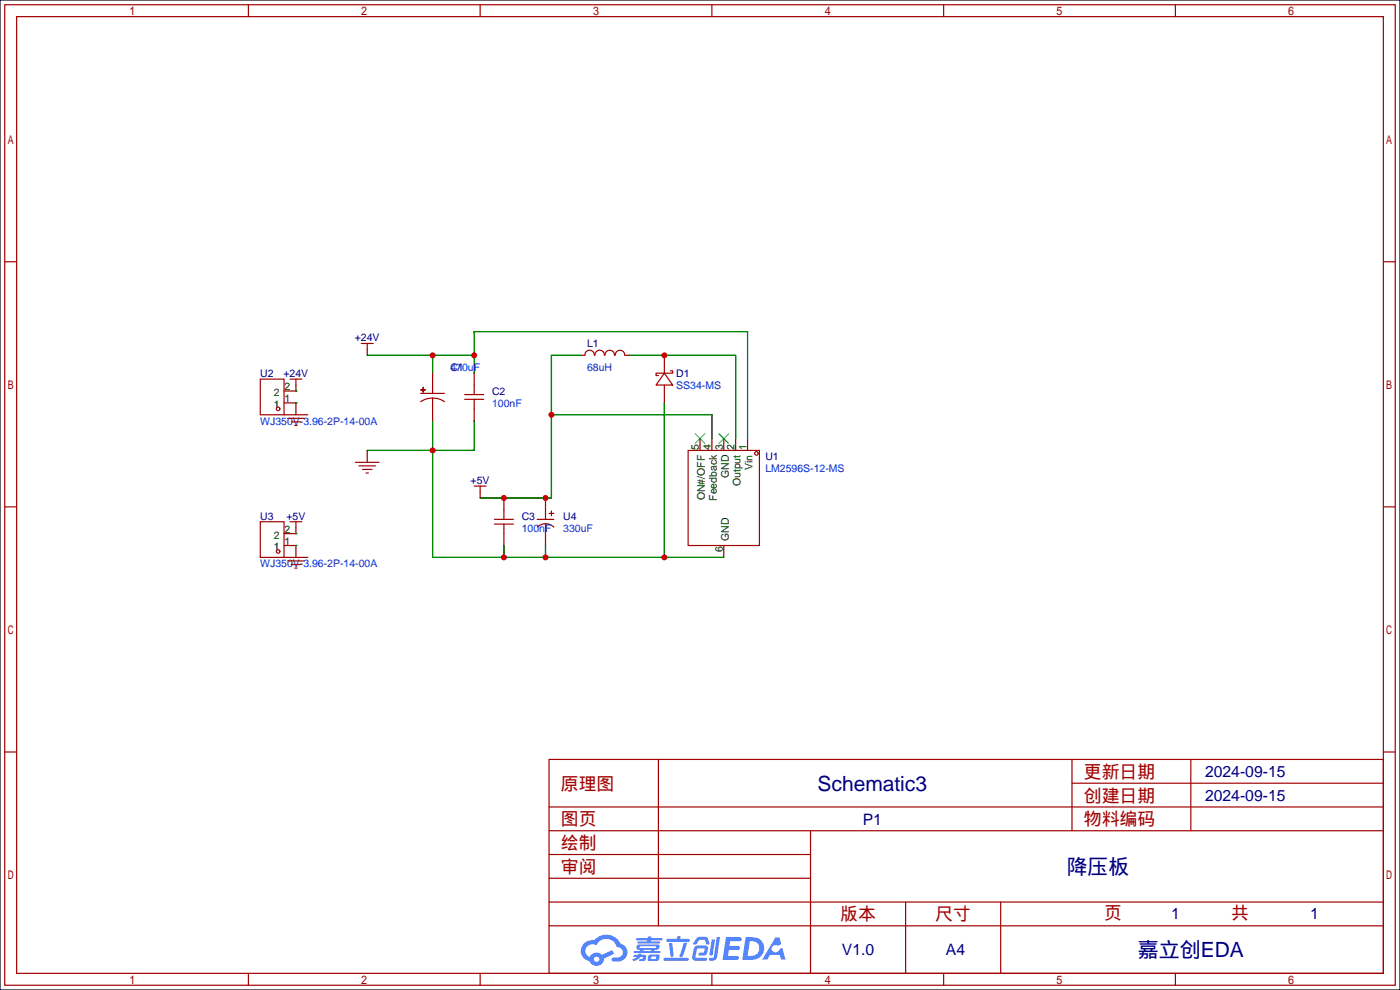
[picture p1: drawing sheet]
<svg xmlns="http://www.w3.org/2000/svg" width="299mm" height="212mm" viewBox="0 0 299 212" stroke-linecap="round" stroke-linejoin="round" font-family="sans-serif">
<path d="M0 0h299.2v211.6h-299.2z" fill="#fff" stroke="#000" stroke-width=".25"/>
<g fill="none" stroke="#a10000" stroke-width=".25">
<path d="M1 1h297.2v209.6h-297.2zM3.6 3.6h292.1v204.4h-292.1zM53.1 1v2.6M102.6 1v2.6M152.1 1v2.6M201.7 1v2.6M251.2 1v2.6M1 55.9h2.6M295.7 55.9h2.5M1 108.3h2.6M295.7 108.3h2.5M1 160.7h2.6"/>
<path d="M117.3 162.3h178.4v45.7h-178.4zM117.3 177.5h178.4M117.3 172.5h178.4M140.7 162.3v35.6M173.2 177.5v30.5M229.1 162.3v15.2M229.1 167.4h66.6M254.5 162.3v15.2M295.7 160.7h2.5M117.3 182.6h55.9M117.3 197.9h178.4M117.3 192.8h178.4"/>
<path d="M117.3 187.7h55.9M193.5 192.8v15.2M213.9 192.8v15.2M53.1 208v2.6M102.6 208v2.6M152.1 208v2.6M201.7 208v2.6M251.2 208v2.6"/>
</g>
<g fill="#5487ff">
<path d="M155.2 200.3h2.6a.48 .48 0 0 1 .7 .4 .48 .48 0 0 1-.6 .4h-1.8l-.2 1.1h1.9a.43 .43 0 0 1 .4 .4 .43 .43 0 0 1-.5 .4h-1.9l-.2 1.3h1.7a.45 .45 0 0 1 .5 .2 .45 .45 0 0 1-.1 .6h-3.3z"/>
<path d="M165.7 200.3h.9l.4 1.5-.8 .3a.84 .84 0 0 0-1.2 .3 .84 .84 0 0 0 .4 1.1 .84 .84 0 0 0 1.1-.4l.1-.2 .6-.3 .7 2.5h-1l-.2-1h-2.1l-.6 1h-1.1z"/>
<path d="M152.1 200.8h.7l-.5 3.1a.36 .36 0 0 1-.3 .3 .36 .36 0 0 1-.4-.3z"/>
<path d="M153.2 200.2h.7l-.6 4.3a1.13 1.13 0 0 1-1.8 .6l.2-.4h.7l.2-.2z"/>
<path d="M148.9 200.6l.6-.4h1a.77 .77 0 0 1 .9 .5l.3 1-.2 .2h-.5l-.3-.9-.2-.2-1 .1-.7 1-.6-.1-.1-.2z"/>
<path d="M148.4 202.4l.6-.3h1.7a.81 .81 0 0 1 .7 .5 .81 .81 0 0 1-.2 .8 .81 .81 0 0 1-.9 .8h-.7a.32 .32 0 0 1-.3-.3 .32 .32 0 0 1 .4-.3h.7l.2-.9-1.6 .1-.4 1.8 2.2 .1a.32 .32 0 0 1 .3 .4 .32 .32 0 0 1-.4 .2h-2.2l-.5-.3-.1-.5z"/>
<path d="M141.9 204.7h5a.33 .33 0 0 1 .3 .3 .33 .33 0 0 1-.3 .3h-4.9l-.2-.1z"/>
<path d="M146.1 201.5h.8l-.7 2a.98 .98 0 0 1-.7 1.1l-.3-.3z"/>
<path d="M143 201.6h.7l.3 2.5a.34 .34 0 0 1-.3 .4 .34 .34 0 0 1-.4-.3z"/>
<path d="M142.5 200.7h2.1l.3-.6h.6l-.1 .6h1.7a.32 .32 0 0 1 .4 .3 .32 .32 0 0 1-.4 .3h-4.5l-.2-.2z"/>
<path d="M135.5 204.1h.9l.1-.3h.6v.3h.8a.82 .82 0 0 1-.5 1.3h-.8v-.4l.7-.1 .1-.3a.68 .68 0 0 0-1 .4l-1.1 .4-.1-.4 .9-.5h-.7z"/>
<path d="M136 200.5h2.4l.1-.3h.7v.3h2.2l.2 .3-.2 .2h-2.3v.2h1.8l.2 .3-.2 .1h-4.5l-.1-.4h2l.1-.2h-2.3l-.1-.2z"/>
<path d="M159.4 200.3l-.8 4.9h1.7a2.5 2.5 0 0 0 3-2.5 2.5 2.5 0 0 0-3.1-2.4zM160.3 201.1a1.61 1.61 0 0 1 2 1.5 1.61 1.61 0 0 1-1.8 1.7h-.7z"/>
<path d="M136.2 202a.55 .55 0 0 0-.2 .8 .55 .55 0 0 0 .7 .2l.1 .3h-1.3v.3l5.4 .1 .3-.2-.2-.2h-1.2l.2-.3a.7 .7 0 0 0 .8-.3 .7 .7 0 0 0 0-.8l-4.2-.1zM136.8 202.3l3.3-.1 .1 .1-.2 .3h-3.2zM137.5 203h1.7l-.2 .3h-1.4z"/>
<path d="M138.6 204.2a1.05 1.05 0 0 0 0 1.2 2.91 2.91 0 0 0 2.2-.2 .98 .98 0 0 0 0-1.2h-1.6zM139.2 204.5l.9-.1 .1 .4-.2 .2-.8-.1z"/>
<path d="M124.9 201.6a2.23 2.23 0 0 0-.7 2.3 2.23 2.23 0 0 0 1.8 1.6 1.58 1.58 0 0 0 1.8 .9 1.58 1.58 0 0 0 1.3-1.5l2.2-1.1-.5-.7-2.1 1a1.65 1.65 0 0 0-2.7 .4 1.45 1.45 0 0 1-.8-1.9 1.45 1.45 0 0 1 2-.7l.3 .1a2.3 2.3 0 0 1 2.3-1.3 2.3 2.3 0 0 1 2 1.7 1.12 1.12 0 0 1 1.3 1 1.12 1.12 0 0 1-1.1 1.2h-.7a.45 .45 0 0 0-.6 .4 .45 .45 0 0 0 .5 .5 2.21 2.21 0 0 0 2.2-.5 2.21 2.21 0 0 0 .5-2.3 2.13 2.13 0 0 0-1.3-1.1 3.3 3.3 0 0 0-5.6-.7l-1.1 .1zM127 205a.57 .57 0 0 1 1.1 0 .57 .57 0 0 1-1.1 0z"/>
</g>
<g fill="none" stroke="#870000" stroke-width=".25">
<path d="M78.5 74.7v1.2M92.5 79.8v4.3M101.3 79.8v2.5M124.2 75.9h.8M133.6 75.9h.8M142 75.9v2.6M60.7 86.1h2.5v2.5M63.2 82.3v1.3h-2.5M78.5 96.3v2.5M92.5 85.1v4.8M101.3 87.4v2.5M142 83.6v2.5"/>
<path d="M149.6 93.7v2.6M152.1 93.7v2.6M154.7 93.7v2.6M157.2 93.7v2.6M159.8 93.7v2.6M60.7 116.6h2.5v2.5M63.2 112.8v1.2h-2.5M102.6 105.2v1.2M107.7 106.4v2.6M107.7 114v2.6M116.6 106.4v2.6M116.6 114v2.6"/>
<path d="M154.7 116.6v2.5"/>
</g>
<path d="M148.6 92.7l2 2M150.6 92.7l-2 2M153.7 92.7l2 2M155.7 92.7l-2 2" fill="none" stroke="#3c3" stroke-width=".25"/>
<g fill="none" stroke="#a10000" stroke-width=".25">
<path d="M77.2 73.4h2.6M78.5 73.4v1.3M125 75.9a1.01 1.01 0 0 1 1-1.1 1.01 1.01 0 0 1 1 1.1M127.2 75.9a1.01 1.01 0 0 1 1-1.1 1.01 1.01 0 0 1 1 1.1M129.3 75.9a1.01 1.01 0 0 1 1-1.1 1.01 1.01 0 0 1 1 1.1M131.5 75.9a1.01 1.01 0 0 1 1-1 1.01 1.01 0 0 1 1 1M142 79.8l1.8 2.5h-3.6zM142 78.5v1.3M143.3 79.2h.5v.6h-3.6v.5h.5M55.6 81h5.1v7.6h-5.1zM60.7 88.6h5.1M61.5 89.4h3.5"/>
<path d="M62 81h2.5M62.2 90.2h2.1M63 90.9h.5M63.2 81v1.3M75.9 98.8h5.1M76.7 99.6h3.6M89.9 83.3h1zM89.9 85.9a4.6 4.6 0 0 1 5.1 0M89.9 84.1h5.1M90.4 82.8v1zM99.3 85.3h4.1M99.3 84.3h4.1"/>
<path d="M101.3 82.3v2M101.3 85.3v2.1M142 82.3v1.3M147.1 96.3h15.2v20.3h-15.2zM55.6 111.5h5.1v7.6h-5.1zM60.7 119.1h5.1M61.5 119.9h3.5M62 111.5h2.5M63.2 111.5v1.3M77.5 100.3h2M78.2 101.1h.5M101.3 103.9h2.6"/>
<path d="M102.6 103.9v1.3M105.7 111h4M105.7 112h4M107.7 109v2M107.7 112v2M114.8 111h3.6M114.8 112.6a2.54 2.54 0 0 1 3.6 .1M116.6 109v2M116.6 112v2M117.3 109.7h1.1M117.9 109.2v1M62.2 120.6h2.1"/>
<path d="M63 121.4h.5"/>
<circle cx="59.4" cy="87.4" r=".38"/>
<circle cx="161.7" cy="96.9" r=".38"/>
<circle cx="59.4" cy="117.9" r=".38"/>
</g>
<g fill="none" stroke="#008700" stroke-width=".25">
<path d="M78.5 75.9h22.8M92.5 75.9v3.9M101.3 79.8v-8.9h58.5v22.8M124.2 75.9h-6.3v30.5h-15.3M134.4 75.9h22.8v17.8M63.2 83.6h.1M63.2 86.1h.1M92.5 89.9v29.2h62.2M101.3 89.9v6.4h-22.8M117.9 88.6h34.2v5.1M142 86.1v33M63.2 114h.1"/>
<path d="M63.2 116.6h.1M107.7 116.6v2.5M116.6 116.6v2.5"/>
</g>
<g fill="#c00">
<circle cx="92.5" cy="75.9" r=".63"/>
<circle cx="101.3" cy="75.9" r=".63"/>
<circle cx="92.5" cy="96.3" r=".63"/>
<circle cx="107.7" cy="119.1" r=".63"/>
<circle cx="116.6" cy="119.1" r=".63"/>
<circle cx="142" cy="119.1" r=".63"/>
<circle cx="142" cy="75.9" r=".63"/>
<circle cx="117.9" cy="88.6" r=".63"/>
<circle cx="116.6" cy="106.4" r=".63"/>
<circle cx="107.7" cy="106.4" r=".63"/>
</g>
<g font-size="4.5" fill="#000080">
<text x="174.7" y="169">Schematic3</text>
<text x="228" y="186.8">降压板</text>
<text x="243.2" y="204.6">嘉立创EDA</text>
</g>
<g font-size="3.8" fill="#a00000">
<text x="231.6" y="166.2">更新日期</text>
<text x="119.9" y="168.8">原理图</text>
<text x="231.6" y="171.3">创建日期</text>
<text x="119.9" y="176.4">图页</text>
<text x="231.6" y="176.4">物料编码</text>
<text x="119.9" y="181.5">绘制</text>
<text x="119.9" y="186.6">审阅</text>
<text x="179.6" y="196.7">版本</text>
<text x="199.9" y="196.7">尺寸</text>
<text x="236" y="196.5">页</text>
<text x="263.1" y="196.5">共</text>
</g>
<g font-size="3.4" fill="#000080">
<text x="257.6" y="166.1">2024-09-15</text>
<text x="257.6" y="171.2">2024-09-15</text>
<text x="184.4" y="176.2">P1</text>
<text x="250.3" y="196.3">1</text>
<text x="280" y="196.3">1</text>
<text x="179.9" y="204.2">V1.0</text>
<text x="202.2" y="204.2">A4</text>
</g>
<g font-size="2.2" fill="#000080">
<text x="75.8" y="73">+24V</text>
<text x="125.5" y="74.2">L1</text>
<text x="55.6" y="80.6">U2</text>
<text x="60.6" y="80.6">+24V</text>
<text x="96.3" y="79.3">C1</text>
<text x="144.5" y="80.6">D1</text>
<text x="105.2" y="84.4">C2</text>
<text x="163.6" y="98.4">U1</text>
<text x="100.6" y="103.4">+5V</text>
<text x="55.6" y="111.1">U3</text>
<text x="61.2" y="111.1">+5V</text>
<text x="111.5" y="111.1">C3</text>
<text x="120.4" y="111.1">U4</text>
</g>
<g font-size="2.2">
<text x="60.8" y="83.4">2</text>
<text x="58.5" y="84.6">2</text>
<text x="58.5" y="87.2">1</text>
<text x="60.8" y="85.9">1</text>
<text x="149.4" y="96.1" transform="rotate(-90 149.4 96.1)">5</text>
<text x="151.9" y="96.1" transform="rotate(-90 151.9 96.1)">4</text>
<text x="154.5" y="96.1" transform="rotate(-90 154.5 96.1)">3</text>
<text x="157" y="96.1" transform="rotate(-90 157 96.1)">2</text>
<text x="159.6" y="96.1" transform="rotate(-90 159.6 96.1)">1</text>
<text x="160.8" y="100.4" transform="rotate(-90 160.8 100.4)">Vin</text>
<text x="150.7" y="106.9" transform="rotate(-90 150.7 106.9)">ON#/OFF</text>
<text x="153.2" y="107" transform="rotate(-90 153.2 107)">Feedback</text>
<text x="155.7" y="102.2" transform="rotate(-90 155.7 102.2)">GND</text>
<text x="158.3" y="103.9" transform="rotate(-90 158.3 103.9)">Output</text>
<text x="60.8" y="113.8">2</text>
<text x="58.5" y="115.1">2</text>
<text x="58.5" y="117.6">1</text>
<text x="60.8" y="116.4">1</text>
<text x="154.5" y="118" transform="rotate(-90 154.5 118)">6</text>
<text x="155.7" y="115.6" transform="rotate(-90 155.7 115.6)">GND</text>
</g>
<g font-size="2.2" fill="#00f">
<text x="96.3" y="79.3">470uF</text>
<text x="125.5" y="79.3">68uH</text>
<text x="144.5" y="83.1">SS34-MS</text>
<text x="105.2" y="86.9">100nF</text>
<text x="55.6" y="90.7">WJ350V-3.96-2P-14-00A</text>
<text x="163.6" y="100.9">LM2596S-12-MS</text>
<text x="111.5" y="113.6">100nF</text>
<text x="120.4" y="113.6">330uF</text>
<text x="55.6" y="121.2">WJ350V-3.96-2P-14-00A</text>
</g>
</svg>
